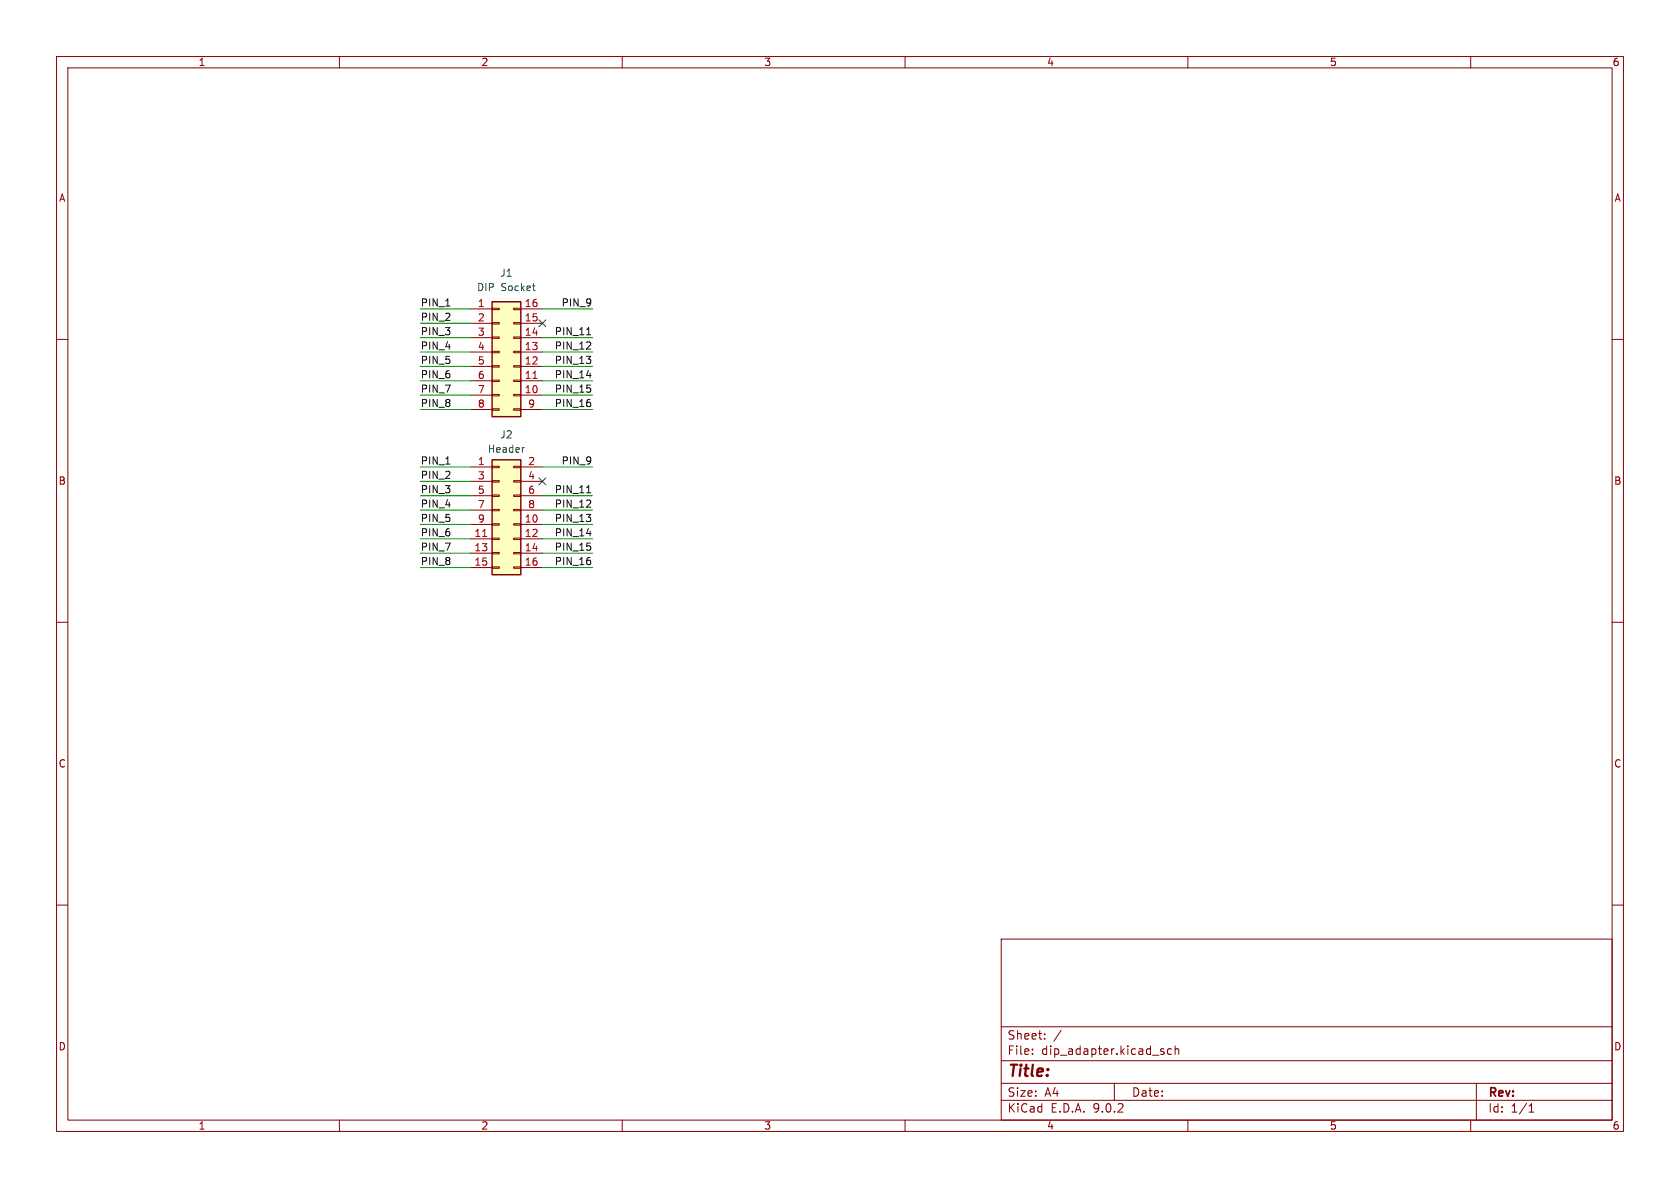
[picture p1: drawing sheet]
<svg xmlns="http://www.w3.org/2000/svg" width="297mm" height="210mm" viewBox="0 0 297 210" stroke-linecap="round" stroke-linejoin="round" font-family="sans-serif">
<g fill="none" stroke="#840000" stroke-width=".18">
<path d="M10 10h277v190h-277zM12 12h273v186h-273zM60 10v2M110 10v2M160 10v2M210 10v2M260 10v2M10 60h2M285 60h2M10 110h2M285 110h2M10 160h2"/>
<path d="M177 166h108v32h-108zM285 160h2M60 198v2M110 198v2M160 198v2M177 194.5h108M177 191.5h108M177 187.5h108M177 181.5h108M182.5 186.3v.1M182.5 185.5v.1M184.7 183.6v.1"/>
<path d="M184.7 182.8v.1M187.6 182.1l-1.3 2M197 191.5v3M205.4 185.9l.3 .1 .1 .2-.2 .2h-.3M205.4 185.4l.3 .1M207.1 185.5l-.4-.1-.3 .3v.4l.1 .2h.6M207.7 185.5l.3-.1 .3 .1 .1 .9M207.7 184.9v1.5M210 198v2M260 198v2M261 191.5v6.5M270.3 196.6h.9"/>
<path d="M270.3 195.5l.4-.4v1.5"/>
</g>
<path d="M87 53.3h5.1v20.4h-5.1z" fill="#ffffc2"/>
<path d="M87 53.3h5.1v20.4h-5.1z" fill="none" stroke="#840000" stroke-width=".25"/>
<g fill="none" stroke="#840000" stroke-width=".18">
<path d="M83.2 54.6h3.8M83.2 57.2h3.8M83.2 59.7h3.8M87 54.5h1.3v.2h-1.3zM87 57h1.3v.3h-1.3zM87 59.6h1.3v.2h-1.3zM90.8 54.5h1.3v.2h-1.3zM90.8 57h1.3v.3h-1.3zM90.8 59.6h1.3v.2h-1.3zM92.1 54.6h3.8M92.1 57.2h3.8M92.1 59.7h3.8"/>
<path d="M83.2 62.2h3.8M83.2 64.8h3.8M83.2 67.3h3.8M83.2 69.9h3.8M83.2 72.4h3.8M87 62.1h1.3v.3h-1.3zM87 64.6h1.3v.3h-1.3zM87 67.2h1.3v.2h-1.3zM87 69.7h1.3v.3h-1.3zM87 72.3h1.3v.2h-1.3zM90.8 62.1h1.3v.3h-1.3zM90.8 64.6h1.3v.3h-1.3z"/>
<path d="M90.8 67.2h1.3v.2h-1.3zM90.8 69.7h1.3v.3h-1.3zM90.8 72.3h1.3v.2h-1.3zM92.1 62.2h3.8M92.1 64.8h3.8M92.1 67.3h3.8M92.1 69.9h3.8M92.1 72.4h3.8"/>
</g>
<path d="M94.2 66.9h.7" fill="none" stroke="#a90000" stroke-width=".18"/>
<path d="M94.1 50.5h.5M94.5 51.4h.1" fill="none" stroke="#006464" stroke-width=".18"/>
<path d="M87 81.3h5.1v20.3h-5.1z" fill="#ffffc2"/>
<path d="M87 81.3h5.1v20.3h-5.1z" fill="none" stroke="#840000" stroke-width=".25"/>
<g fill="none" stroke="#840000" stroke-width=".18">
<path d="M83.2 82.6h3.8M83.2 85.1h3.8M83.2 87.6h3.8M83.2 90.2h3.8M83.2 92.7h3.8M83.2 95.3h3.8M83.2 97.8h3.8M87 82.4h1.3v.3h-1.3zM87 85h1.3v.2h-1.3zM87 87.5h1.3v.3h-1.3zM87 90h1.3v.3h-1.3zM87 92.6h1.3v.2h-1.3z"/>
<path d="M87 95.1h1.3v.3h-1.3zM87 97.7h1.3v.2h-1.3zM90.8 82.4h1.3v.3h-1.3zM90.8 85h1.3v.2h-1.3zM90.8 87.5h1.3v.3h-1.3zM90.8 90h1.3v.3h-1.3zM90.8 92.6h1.3v.2h-1.3zM90.8 95.1h1.3v.3h-1.3zM90.8 97.7h1.3v.2h-1.3zM92.1 82.6h3.8M92.1 85.1h3.8M92.1 87.6h3.8"/>
<path d="M92.1 90.2h3.8M92.1 92.7h3.8M92.1 95.3h3.8M92.1 97.8h3.8M83.2 100.3h3.8M87 100.2h1.3v.3h-1.3zM90.8 100.2h1.3v.3h-1.3zM92.1 100.3h3.8"/>
</g>
<path d="M85.3 94.8h.8" fill="none" stroke="#a90000" stroke-width=".18"/>
<path d="M92.7 79.1l-.2 .1" fill="none" stroke="#006464" stroke-width=".18"/>
<g fill="none" stroke="#0f0f0f" stroke-width=".18">
<path d="M78.8 54.1h.7M103.7 59.2h.7M103.6 61.7h.8M103.7 66.4h.8M104.4 60.6v.4M104.4 68.7v.5M104.4 71.2v.6M78.8 82h.7M103.6 89.7h.8M103.7 94.3h.8M103.7 87.1h.7M104.4 96.6v.6"/>
<path d="M104.4 88.5v.4M104.4 99.2v.5"/>
</g>
<g fill="none" stroke="#009600" stroke-width=".18">
<path d="M74.3 54.6h8.9M74.3 59.7h8.9M74.3 57.2h8.9M95.9 54.6h8.9M95.9 59.7h8.9M74.3 67.3h8.9M74.3 72.4h8.9M74.3 64.8h8.9M74.3 62.2h8.9M74.3 69.9h8.9M95.9 67.3h8.9M95.9 72.4h8.9"/>
<path d="M95.9 64.8h8.9M95.9 62.2h8.9M95.9 69.9h8.9M74.3 95.3h8.9M74.3 87.6h8.9M74.3 82.6h8.9M74.3 85.1h8.9M74.3 92.7h8.9M74.3 90.2h8.9M74.3 97.8h8.9M95.9 95.3h8.9M95.9 87.6h8.9"/>
<path d="M95.9 82.6h8.9M95.9 92.7h8.9M95.9 90.2h8.9M95.9 97.8h8.9M74.3 100.3h8.9M95.9 100.3h8.9"/>
</g>
<path d="M95.3 56.5l1.2 1.3M96.5 56.5l-1.2 1.3M95.3 84.5l1.2 1.2M96.5 84.5l-1.2 1.2" fill="none" stroke="#000084" stroke-width=".18"/>
<text font-size="2.8" fill="#840000" x="178" y="190.9">Title:</text>
<g font-size="2.1" fill="#840000">
<text x="178" y="184">Sheet:</text>
<text x="178" y="186.7">File:</text>
<text x="184.1" y="186.7">dip_adapter.kicad_sch</text>
<text x="178" y="196.9">KiCad</text>
<text x="178" y="194.1">Size:</text>
<text x="184.7" y="194.1">A4</text>
<text x="185.7" y="196.9">E.D.A.</text>
<text x="193.3" y="196.9">9.0.2</text>
<text x="200" y="194.1">Date:</text>
<text x="263" y="194.3">Rev:</text>
<text x="263" y="196.9">Id:</text>
<text x="267.1" y="196.9">1/1</text>
</g>
<g font-size="1.8" fill="#840000">
<text x="35" y="11.9">1</text>
<text x="85" y="11.9">2</text>
<text x="135" y="11.9">3</text>
<text x="185" y="11.9">4</text>
<text x="235" y="11.9">5</text>
<text x="285" y="11.9">6</text>
<text x="10.3" y="35.9">A</text>
<text x="285.3" y="35.9">A</text>
<text x="10.3" y="85.9">B</text>
<text x="285.3" y="85.9">B</text>
<text x="10.3" y="135.9">C</text>
<text x="285.3" y="135.9">C</text>
<text x="10.3" y="185.9">D</text>
<text x="285.3" y="185.9">D</text>
<text x="35" y="199.9">1</text>
<text x="85" y="199.9">2</text>
<text x="135" y="199.9">3</text>
<text x="185" y="199.9">4</text>
<text x="235" y="199.9">5</text>
<text x="285" y="199.9">6</text>
</g>
<g font-size="1.8" fill="#006464">
<text x="84.2" y="51.7">DIP</text>
<text x="88.3" y="49.1">J1</text>
<text x="88.5" y="51.7">Socket</text>
<text x="88.3" y="77.7">J2</text>
<text x="86.1" y="80.2">Header</text>
</g>
<g font-size="1.8" fill="#0f0f0f">
<text x="74.3" y="54.3">PIN_1</text>
<text x="74.3" y="59.3">PIN_3</text>
<text x="74.3" y="56.8">PIN_2</text>
<text x="98" y="59.3">PIN_11</text>
<text x="99.2" y="54.3">PIN_9</text>
<text x="74.3" y="64.4">PIN_5</text>
<text x="74.3" y="61.9">PIN_4</text>
<text x="98" y="61.9">PIN_12</text>
<text x="98" y="64.4">PIN_13</text>
<text x="74.3" y="69.5">PIN_7</text>
<text x="74.3" y="67">PIN_6</text>
<text x="98" y="67">PIN_14</text>
<text x="98" y="69.5">PIN_15</text>
<text x="74.3" y="72">PIN_8</text>
<text x="98" y="72">PIN_16</text>
<text x="74.3" y="82.2">PIN_1</text>
<text x="99.2" y="82.2">PIN_9</text>
<text x="74.3" y="89.8">PIN_4</text>
<text x="74.3" y="87.3">PIN_3</text>
<text x="74.3" y="84.7">PIN_2</text>
<text x="98" y="87.3">PIN_11</text>
<text x="98" y="89.8">PIN_12</text>
<text x="74.3" y="94.9">PIN_6</text>
<text x="74.3" y="92.4">PIN_5</text>
<text x="98" y="94.9">PIN_14</text>
<text x="98" y="92.4">PIN_13</text>
<text x="74.3" y="97.4">PIN_7</text>
<text x="74.3" y="100">PIN_8</text>
<text x="98" y="97.4">PIN_15</text>
<text x="98" y="100">PIN_16</text>
</g>
<g font-size="1.8" fill="#a90000">
<text x="84.4" y="54.4">1</text>
<text x="84.4" y="56.9">2</text>
<text x="84.4" y="59.4">3</text>
<text x="92.7" y="54.4">16</text>
<text x="92.7" y="56.9">15</text>
<text x="92.7" y="59.4">14</text>
<text x="84.4" y="62">4</text>
<text x="84.4" y="64.5">5</text>
<text x="92.7" y="62">13</text>
<text x="92.7" y="64.5">12</text>
<text x="84.4" y="67.1">6</text>
<text x="84.4" y="69.6">7</text>
<text x="92.7" y="67.1">11</text>
<text x="92.7" y="69.6">10</text>
<text x="84.4" y="72.1">8</text>
<text x="93.3" y="72.1">9</text>
<text x="84.4" y="82.3">1</text>
<text x="93.3" y="82.3">2</text>
<text x="84.4" y="84.8">3</text>
<text x="84.4" y="87.4">5</text>
<text x="84.4" y="89.9">7</text>
<text x="93.3" y="84.8">4</text>
<text x="93.3" y="87.4">6</text>
<text x="93.3" y="89.9">8</text>
<text x="83.8" y="95">11</text>
<text x="84.4" y="92.5">9</text>
<text x="92.7" y="92.5">10</text>
<text x="92.7" y="95">12</text>
<text x="83.8" y="97.5">13</text>
<text x="83.8" y="100.1">15</text>
<text x="92.7" y="97.5">14</text>
<text x="92.7" y="100.1">16</text>
</g>
</svg>
